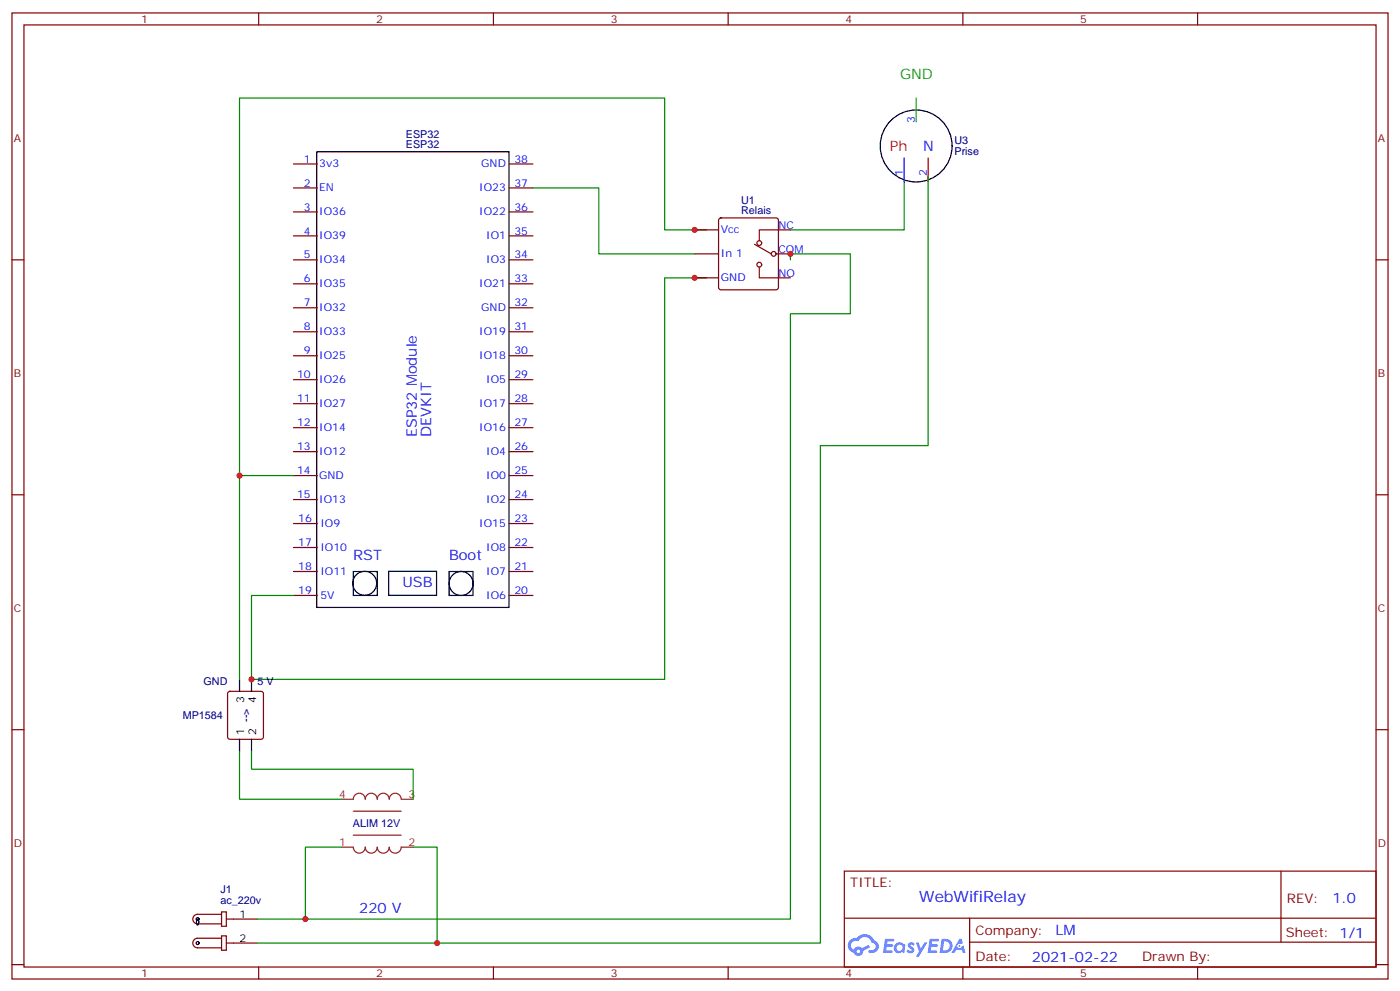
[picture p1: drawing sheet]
<svg xmlns="http://www.w3.org/2000/svg" width="412mm" height="292mm" viewBox="0 0 412 292" stroke-linecap="round" stroke-linejoin="round" font-family="sans-serif">
<g fill="none" stroke="#870000" stroke-width=".35">
<path d="M3.5 3.8h405.4v284.3h-405.4zM7.1 7.3h398.2v277.3h-398.2zM76.2 3.8v3.5M145.3 3.8v3.5M214.5 3.8v3.5M283.6 3.8v3.5M352.8 3.8v3.5M3.5 76.5h3.6M405.3 76.5h3.6M3.5 145.6h3.6M405.3 145.6h3.6M3.5 214.8h3.6"/>
<path d="M405.3 214.8h3.6M248.7 256.4h156.6v28.2h-156.6zM377.3 256.4v20.9M248.7 270.2h156.5M285.6 277.3h119.6M285.6 270.2v14.2M3.5 283.9h3.6M76.2 284.6v3.5M145.3 284.6v3.5M214.5 284.6v3.5M283.6 284.6v3.5M352.8 284.6v3.5"/>
<path d="M405.3 283.9h3.6"/>
</g>
<g fill="#5487ff">
<path d="M267.7 277.6a1.22 1.22 0 0 1 1.7 .2l-.4 .6a.47 .47 0 0 0-.3-.4 .47 .47 0 0 0-.5 .2l.1 .2a1.14 1.14 0 0 1 .8 1.8 1.14 1.14 0 0 1-1.9 0l-.2-.2 .5-.6 .7 .5a.29 .29 0 0 0 .3-.3 .29 .29 0 0 0-.2-.3 1.04 1.04 0 0 1-.6-1.7z"/>
<path d="M260.7 276.3h2.4l.3 .2-.2 .5-1.8 .1-.1 .8h1.5l.3 .4-.3 .4h-1.6l-.2 1.1h1.7l.2 .3-.2 .3-2.6 .1z"/>
<path d="M273.8 276.3h2.4l.3 .2-.1 .5-1.8 .1-.2 .8h1.6l.3 .4-.4 .4h-1.6l-.1 1.1h1.7l.2 .3-.2 .3-2.6 .1z"/>
<path d="M282.6 276.3h.7l.3 1.3-.6 .3a.69 .69 0 0 0-1 .3 .69 .69 0 0 0 .4 .9 .69 .69 0 0 0 .9-.6l.5-.2 .6 2.2h-.8l-.2-.9h-1.8l-.5 .9h-.8z"/>
<path d="M269.8 277.4h.8l.6 1.8 1.1-1.8h.9l-2.6 4.2h-.8l.9-1.5z"/>
<path d="M277.4 276.3l-.6 4.2h1.3a2.11 2.11 0 0 0 2.5-2.1 2.11 2.11 0 0 0-2.5-2.1zM278.1 277.1a1.39 1.39 0 0 1 1.7 1.4 1.39 1.39 0 0 1-1.8 1.3h-.3z"/>
<path d="M263.7 277.9a1.54 1.54 0 0 0-.1 2.2 1.54 1.54 0 0 0 2.2 .1l.6 .3 .3-2.3-.2-.3h-.4a1.49 1.49 0 0 0-2.4 0zM264 278.9a.94 .94 0 0 1 1.8 0 .94 .94 0 0 1-1.8 0z"/>
<path d="M250.4 276.7a2.18 2.18 0 0 0 1.1 3.7 1.44 1.44 0 0 0 1.6 .9 1.44 1.44 0 0 0 1.2-1.4l2-1.1-.5-.7-1.9 1a1.47 1.47 0 0 0-2.4 .4 1.39 1.39 0 0 1-.7-1.9 1.39 1.39 0 0 1 2-.5 2.12 2.12 0 0 1 2.2-1.3 2.12 2.12 0 0 1 1.9 1.7 1.14 1.14 0 0 1 1.1 1.4 1.14 1.14 0 0 1-1.7 .7 .43 .43 0 0 0-.5 .4 .43 .43 0 0 0 .4 .5 1.98 1.98 0 0 0 2.5-1.2 1.98 1.98 0 0 0-1.2-2.6 3.1 3.1 0 0 0-5.3-.6l-.9 .1zM252.3 280a.55 .55 0 0 1 1.1 0 .55 .55 0 0 1-1.1 0z"/>
<circle cx="282.6" cy="278.4" r=".26"/>
</g>
<g fill="none" stroke="#000" stroke-width=".35">
<path d="M93.3 44.7h56.6v134.1h-56.6zM104.1 168.2h7v7.1h-7zM114.5 168.2h14.1v7h-14.1zM132.3 168.2h7v7.1h-7zM70.6 200v3.5M74.1 200v3.5M70.6 217.6v3.5M74.1 217.6v3.5M58.1 270.6l.1-.1a1.28 1.28 0 0 1 0 1.8l-.3-.9z"/>
<circle cx="269.9" cy="43" r="10.6"/>
<circle cx="107.4" cy="171.7" r="3.5"/>
<circle cx="135.8" cy="171.7" r="3.5"/>
<circle cx="58.2" cy="270.5" r=".44"/>
<circle cx="58.2" cy="277.6" r=".44"/>
</g>
<g fill="none" stroke="#870000" stroke-width=".35">
<path d="M86.4 55.3h7.1M86.4 48.3h7.1M149.9 55.3h7.1M149.9 48.3h7.1M86.4 76.5h7.1M86.4 69.4h7.1M86.4 62.4h7.1M149.9 76.5h7.1M149.9 69.4h7.1M149.9 62.4h7.1M204.6 67.7h7.1M204.6 74.7h7.1"/>
<path d="M211.9 64.3l.5-.2h16.2l.5 .2 .2 .5v19.8l-.2 .5-.5 .2h-16.2l-.5-.2-.2-.5v-19.8zM222.2 71.9l5 2.8M223.7 78.6v3.2h9.1M228.6 74.7h4.2M232.8 67.7h-9.1v3.1M86.4 97.6h7.1M86.4 90.6h7.1M86.4 83.5h7.1M149.9 97.6h7.1M149.9 90.6h7.1M149.9 83.5h7.1M204.6 81.8h7.1"/>
<path d="M86.4 118.8h7.1M86.4 111.8h7.1M86.4 104.7h7.1M149.9 118.8h7.1M149.9 111.8h7.1M149.9 104.7h7.1M86.4 140h7.1M86.4 132.9h7.1M86.4 125.9h7.1M149.9 140h7.1M149.9 132.9h7.1M149.9 125.9h7.1"/>
<path d="M86.4 147h7.1M86.4 154.1h7.1M149.9 147h7.1M149.9 154.1h7.1M86.4 161.1h7.1M86.4 168.2h7.1M86.4 175.3h7.1M149.9 161.1h7.1M149.9 168.2h7.1M149.9 175.3h7.1M67.3 203.7l.4-.2h9.2l.5 .2 .2 .5v12.7l-.2 .5-.5 .2h-9.2l-.5-.2-.2-.5v-12.7zM65.3 268.4h1.4v4.2h-1.4z"/>
<path d="M65.3 275.4h1.4v4.3h-1.4zM65.3 269.1h-7.1a1.41 1.41 0 0 0-1.4 1.4 1.41 1.41 0 0 0 1.4 1.4h7.1M65.3 276.2h-7.1a1.41 1.41 0 0 0-1.4 1.4 1.41 1.41 0 0 0 1.4 1.4h7.1M66.7 270.5h9.1M66.7 277.6h9.1"/>
<circle cx="223.7" cy="77.9" r=".71"/>
<circle cx="223.7" cy="71.5" r=".71"/>
<circle cx="227.9" cy="74.7" r=".71"/>
</g>
<path d="M100.5 235.2h3.6a1.76 1.76 0 0 1 1.7-1.7 1.76 1.76 0 0 1 1.8 1.7 1.76 1.76 0 0 1 1.8-1.7 1.76 1.76 0 0 1 1.7 1.7 1.76 1.76 0 0 1 1.8-1.7 1.76 1.76 0 0 1 1.8 1.7 1.76 1.76 0 0 1 1.7-1.7 1.76 1.76 0 0 1 1.8 1.7h3.5M104.1 238.8h14.1M100.5 249.3h3.6a1.76 1.76 0 0 0 1.7 1.8 1.76 1.76 0 0 0 1.8-1.8 1.76 1.76 0 0 0 1.8 1.8 1.76 1.76 0 0 0 1.7-1.8 1.76 1.76 0 0 0 1.8 1.8 1.76 1.76 0 0 0 1.8-1.8 1.76 1.76 0 0 0 1.7 1.8 1.76 1.76 0 0 0 1.8-1.8h3.5M104.1 245.8h14.1" fill="none" stroke="#8c2424" stroke-width=".35"/>
<path d="M157 55.3h19.4v19.4h28.2M266.3 53.6v14.1h-33.5M273.4 51.8v79.4h-31.7v146.4h-112.9M208.1 67.7h-12.3v-38.8h-125.2v111.1M232.8 76.5v-1.8h17.7v17.7h-17.7v178.1h-142.8M208.1 81.8h-12.3v118.2h-121.7v-24.7h12.3M86.4 140h-15.8v60M70.6 221.1v14.1h29.9M74.1 221.1v5.3h47.6v8.8M100.5 249.3h-10.5v21.2h-14.2M121.7 249.3h7.1v28.3h-53" fill="none" stroke="#008700" stroke-width=".35"/>
<path d="M266.3 46.5v7.1" fill="none" stroke="#00f" stroke-width=".35"/>
<path d="M273.4 46.5v7.1" fill="none" stroke="#f00" stroke-width=".35"/>
<path d="M269.9 28.9v7" fill="none" stroke="#0c0" stroke-width=".35"/>
<g fill="#c00">
<circle cx="74.1" cy="200" r=".88"/>
<circle cx="70.6" cy="140" r=".88"/>
<circle cx="204.6" cy="67.7" r=".88"/>
<circle cx="204.6" cy="81.8" r=".88"/>
<circle cx="128.8" cy="277.6" r=".88"/>
<circle cx="90" cy="270.5" r=".88"/>
<circle cx="232.8" cy="74.7" r=".88"/>
</g>
<text font-size="4.6" fill="#00f" x="270.8" y="265.4">WebWifiRelay</text>
<text font-size="4.2" fill="#0c0" x="265.1" y="23.4">GND</text>
<text font-size="4.2" fill="#f03" x="262.1" y="44.6">Ph</text>
<g font-size="4.2" fill="#00f">
<text x="271.9" y="44.6">N</text>
<text x="122.8" y="128.7" transform="rotate(-90 122.8 128.7)">ESP32 Module</text>
<text x="127" y="128.7" transform="rotate(-90 127 128.7)">DEVKIT</text>
<text x="104.1" y="164.7">RST</text>
<text x="132.3" y="164.7">Boot</text>
<text x="118.5" y="172.8">USB</text>
<text x="105.8" y="268.7">220 V</text>
<text x="392.5" y="265.7">1.0</text>
<text x="310.9" y="275.2">LM</text>
<text x="304" y="283">2021-02-22</text>
</g>
<g font-size="3.9" fill="#800">
<text x="250.5" y="261">TITLE:</text>
<text x="379.1" y="265.7">REV:</text>
<text x="287.4" y="275.2">Company:</text>
<text x="378.7" y="275.8">Sheet: 1/1</text>
<text x="287.4" y="282.9">Date:</text>
<text x="336.4" y="282.9">Drawn By:</text>
</g>
<g font-size="3.2" fill="#800">
<text x="41.6" y="6.8">1</text>
<text x="110.8" y="6.8">2</text>
<text x="179.9" y="6.8">3</text>
<text x="249.1" y="6.8">4</text>
<text x="318.2" y="6.8">5</text>
<text x="4.1" y="41.9">A</text>
<text x="405.9" y="41.9">A</text>
<text x="4.1" y="111.1">B</text>
<text x="405.9" y="111.1">B</text>
<text x="4.1" y="180.2">C</text>
<text x="405.9" y="180.2">C</text>
<text x="4.1" y="249.3">D</text>
<text x="405.9" y="249.3">D</text>
<text x="41.6" y="287.6">1</text>
<text x="110.8" y="287.6">2</text>
<text x="179.9" y="287.6">3</text>
<text x="249.1" y="287.6">4</text>
<text x="318.2" y="287.6">5</text>
</g>
<g font-size="3.2" fill="#000080">
<text x="119.6" y="40.6">ESP32</text>
<text x="119.6" y="43.5">ESP32</text>
<text x="281.2" y="45.5">Prise</text>
<text x="281.2" y="42.4">U3</text>
<text x="218.3" y="59.9">U1</text>
<text x="218.3" y="63.1">Relais</text>
<text x="60" y="201.7">GND</text>
<text x="75.8" y="201.7">5 V</text>
<text x="53.8" y="211.7">MP1584</text>
<text x="73.5" y="212.4" transform="rotate(-90 73.5 212.4)">--&gt;</text>
<text x="103.9" y="243.4">ALIM 12V</text>
<text x="64.9" y="262.7">J1</text>
<text x="64.9" y="265.9">ac_220v</text>
</g>
<g font-size="3.2" fill="#00f">
<text x="269.5" y="36.2" transform="rotate(-90 269.5 36.2)">3</text>
<text x="89.5" y="47.9">1</text>
<text x="151.5" y="47.9">38</text>
<text x="94" y="49.3">3v3</text>
<text x="141.8" y="49.3">GND</text>
<text x="266" y="51.8" transform="rotate(-90 266 51.8)">1</text>
<text x="273" y="51.8" transform="rotate(-90 273 51.8)">2</text>
<text x="89.5" y="54.9">2</text>
<text x="94" y="56.3">EN</text>
<text x="141.2" y="56.3">IO23</text>
<text x="151.5" y="54.9">37</text>
<text x="89.5" y="62">3</text>
<text x="94" y="63.4">IO36</text>
<text x="141.2" y="63.4">IO22</text>
<text x="151.5" y="62">36</text>
<text x="89.5" y="69">4</text>
<text x="94" y="70.4">IO39</text>
<text x="143.2" y="70.4">IO1</text>
<text x="151.5" y="69">35</text>
<text x="212.4" y="68.7">Vcc</text>
<text x="229.3" y="67.3">NC</text>
<text x="89.5" y="76.1">5</text>
<text x="94" y="77.5">IO34</text>
<text x="143.2" y="77.5">IO3</text>
<text x="151.5" y="76.1">34</text>
<text x="212.4" y="75.8">In 1</text>
<text x="229.3" y="74.4">COM</text>
<text x="89.5" y="83.1">6</text>
<text x="151.5" y="83.1">33</text>
<text x="212.4" y="82.8">GND</text>
<text x="229.3" y="81.4">NO</text>
<text x="94" y="84.5">IO35</text>
<text x="141.2" y="84.5">IO21</text>
<text x="89.5" y="90.2">7</text>
<text x="94" y="91.6">IO32</text>
<text x="141.8" y="91.6">GND</text>
<text x="151.5" y="90.2">32</text>
<text x="89.5" y="97.2">8</text>
<text x="94" y="98.7">IO33</text>
<text x="141.2" y="98.7">IO19</text>
<text x="151.5" y="97.2">31</text>
<text x="89.5" y="104.3">9</text>
<text x="94" y="105.7">IO25</text>
<text x="141.2" y="105.7">IO18</text>
<text x="151.5" y="104.3">30</text>
<text x="87.5" y="111.4">10</text>
<text x="94" y="112.8">IO26</text>
<text x="143.2" y="112.8">IO5</text>
<text x="151.5" y="111.4">29</text>
<text x="87.5" y="118.4">11</text>
<text x="94" y="119.8">IO27</text>
<text x="141.2" y="119.8">IO17</text>
<text x="151.5" y="118.4">28</text>
<text x="87.5" y="125.5">12</text>
<text x="151.5" y="125.5">27</text>
<text x="94" y="126.9">IO14</text>
<text x="141.2" y="126.9">IO16</text>
<text x="87.5" y="132.5">13</text>
<text x="94" y="133.9">IO12</text>
<text x="143.2" y="133.9">IO4</text>
<text x="151.5" y="132.5">26</text>
<text x="87.5" y="139.6">14</text>
<text x="94" y="141">GND</text>
<text x="143.2" y="141">IO0</text>
<text x="151.5" y="139.6">25</text>
<text x="87.5" y="146.6">15</text>
<text x="94" y="148">IO13</text>
<text x="143.2" y="148">IO2</text>
<text x="151.5" y="146.6">24</text>
<text x="87.9" y="153.7">16</text>
<text x="94.4" y="155.1">IO9</text>
<text x="141.2" y="155.1">IO15</text>
<text x="151.5" y="153.7">23</text>
<text x="87.9" y="160.7">17</text>
<text x="151.5" y="160.7">22</text>
<text x="87.9" y="167.8">18</text>
<text x="94.4" y="162.2">IO10</text>
<text x="143.2" y="162.2">IO8</text>
<text x="151.5" y="167.8">21</text>
<text x="94.4" y="169.2">IO11</text>
<text x="143.2" y="169.2">IO7</text>
<text x="87.9" y="174.9">19</text>
<text x="94.4" y="176.3">5V</text>
<text x="143.2" y="176.3">IO6</text>
<text x="151.5" y="174.9">20</text>
</g>
<g font-size="3.2">
<text x="72" y="206.8" transform="rotate(-90 72 206.8)">3</text>
<text x="75.5" y="206.8" transform="rotate(-90 75.5 206.8)">4</text>
<text x="72" y="216.3" transform="rotate(-90 72 216.3)">1</text>
<text x="75.5" y="216.3" transform="rotate(-90 75.5 216.3)">2</text>
<text x="70.6" y="270.2">1</text>
<text x="70.6" y="277.2">2</text>
</g>
<g font-size="3.2" fill="#8d2323">
<text x="99.9" y="234.9">4</text>
<text x="120.3" y="234.9">3</text>
<text x="99.9" y="249">1</text>
<text x="120.3" y="249">2</text>
</g>
</svg>
